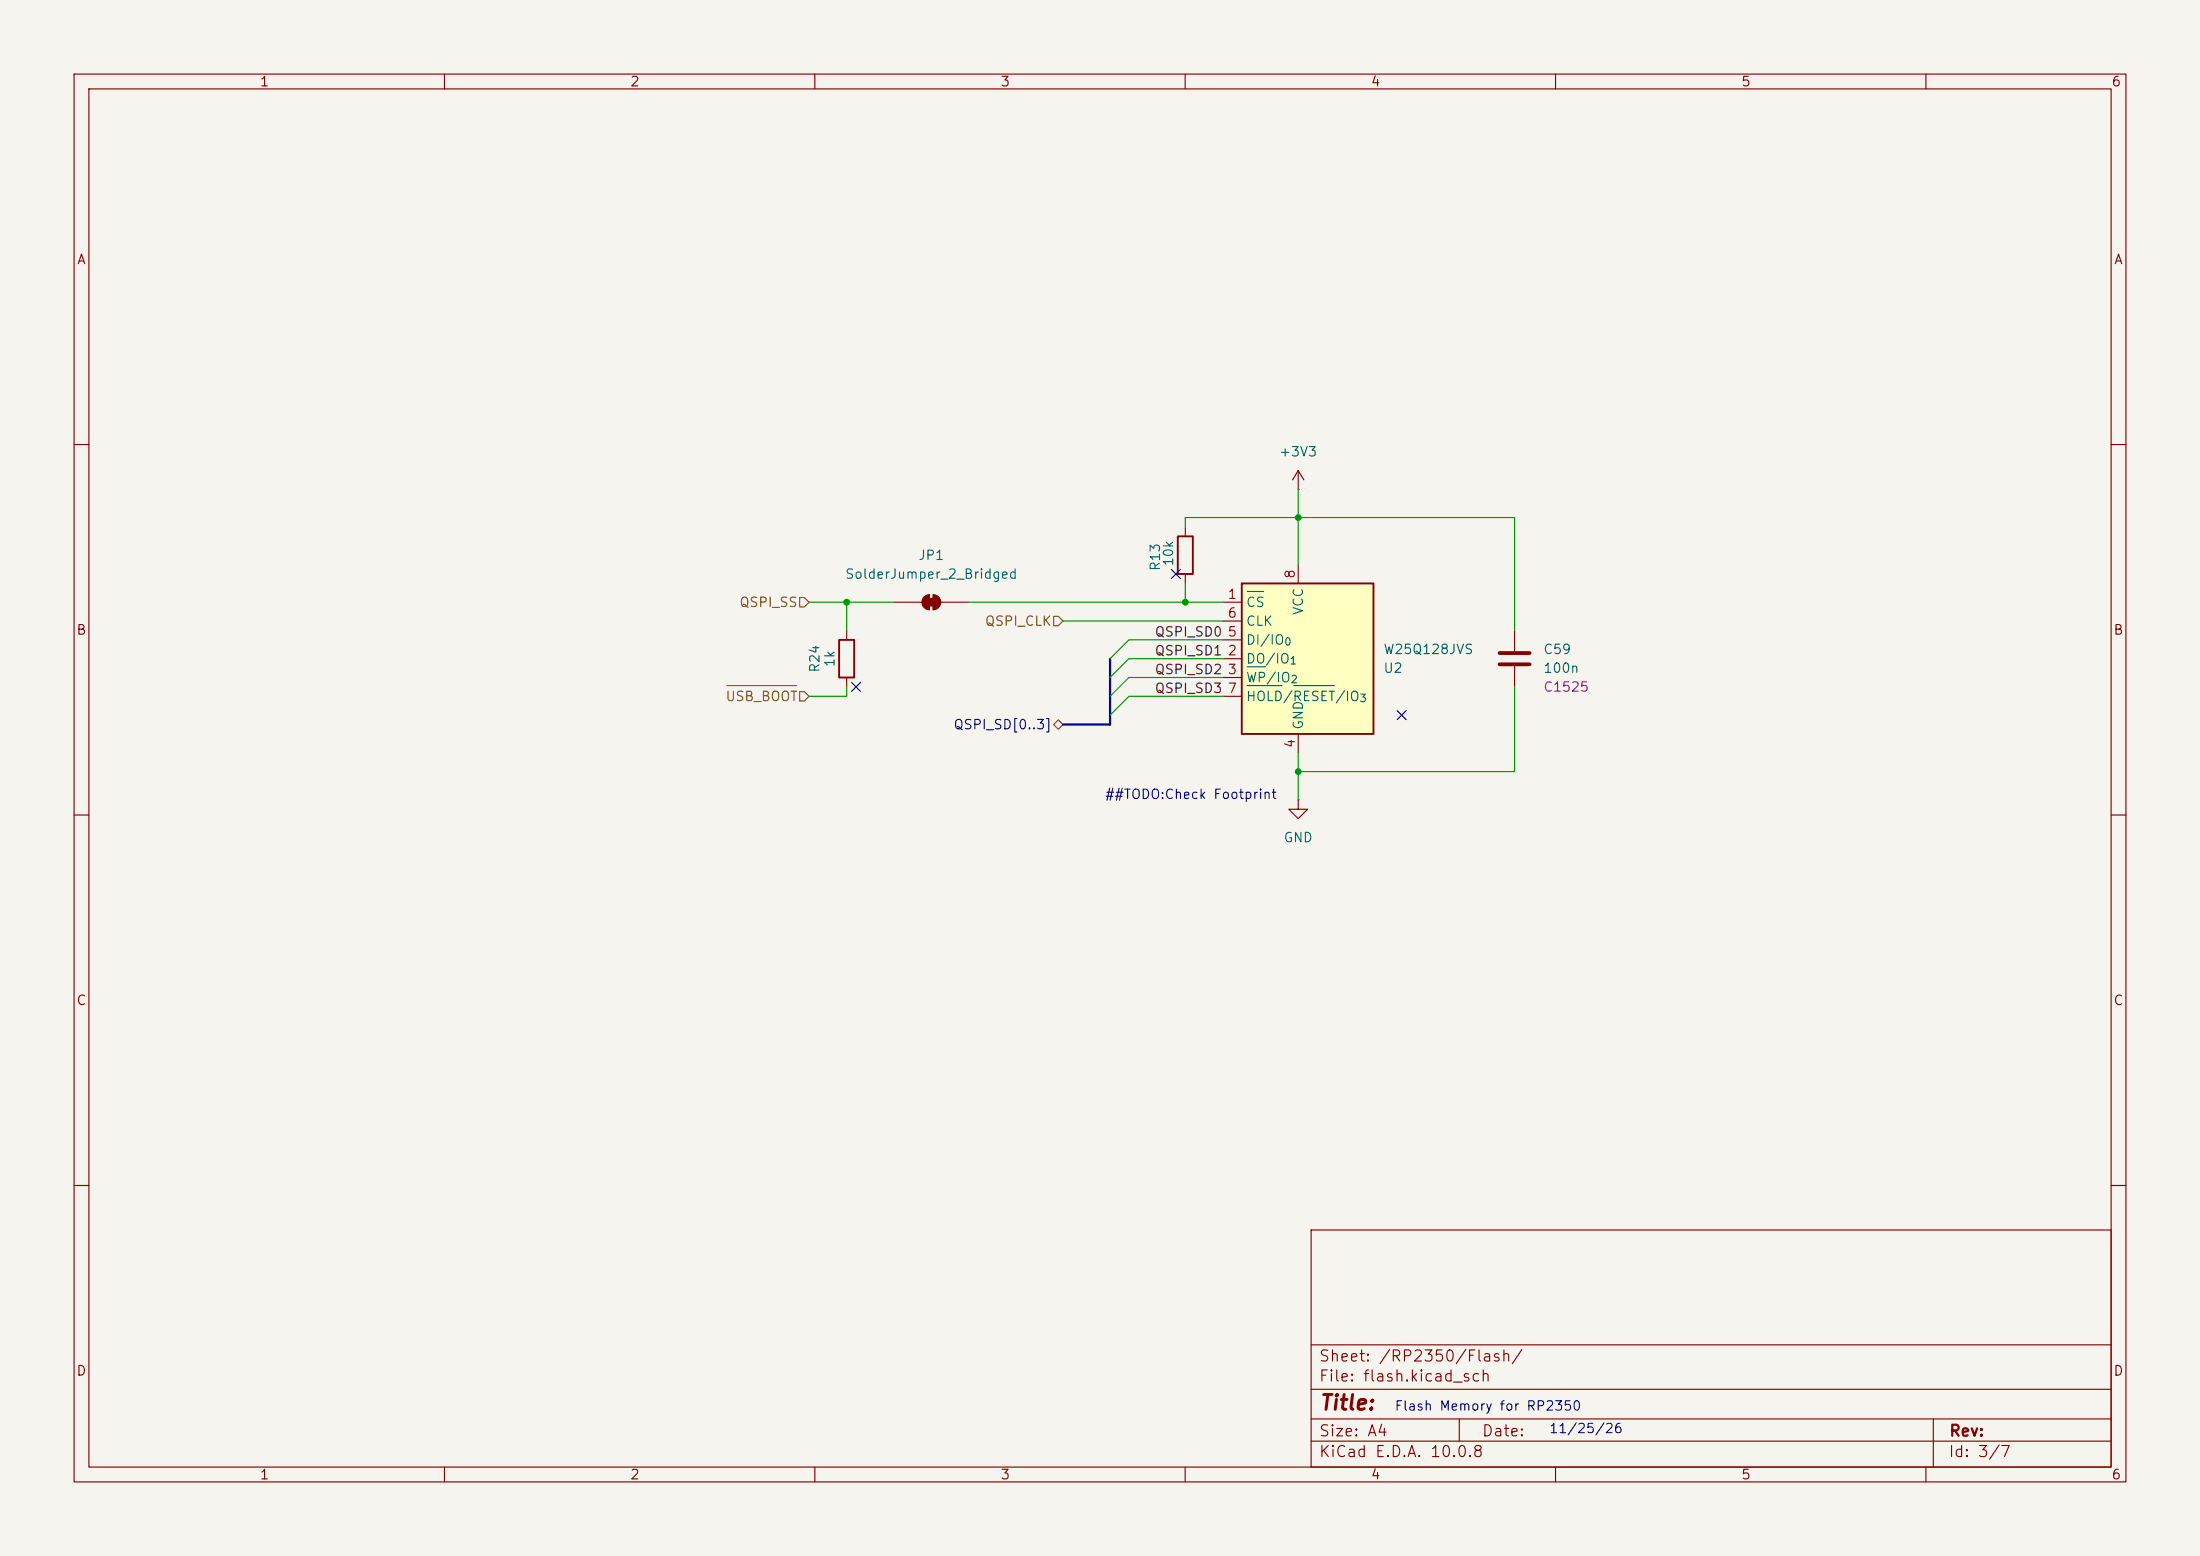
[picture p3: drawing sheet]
(kicad_sch
 (version 20260306)
 (generator "eeschema")
 (generator_version "10.0")
 (paper "A4")
 (lib_symbols
  (symbol "Device:C"
   (pin_numbers (hide yes))
   (pin_names
    (offset 0.254)) (exclude_from_sim no) (in_bom yes) (on_board yes)
   (in_pos_files yes)
   (duplicate_pin_numbers_are_jumpers no)
   (property "Reference" "C" (at 0.635 2.54 0) (show_name no) (do_not_autoplace no) (effects (font (size 1.27 1.27)) (justify left)))
   (property "Value" "C" (at 0.635 -2.54 0) (show_name no) (do_not_autoplace no) (effects (font (size 1.27 1.27)) (justify left)))
   (property "Footprint" "" (at 0.9652 -3.81 0) (show_name no) (do_not_autoplace no) (hide yes) (effects (font (size 1.27 1.27))))
   (property "Datasheet" "" (at 0 0 0) (show_name no) (do_not_autoplace no) (hide yes) (effects (font (size 1.27 1.27))))
   (property "Description" "Unpolarized capacitor" (at 0 0 0) (show_name no) (do_not_autoplace no) (hide yes) (effects (font (size 1.27 1.27))))
   (symbol "C_0_1"
    (polyline (pts (xy -2.032 0.762) (xy 2.032 0.762)) (stroke (width 0.508) (type default)) (fill (type none)))
    (polyline (pts (xy -2.032 -0.762) (xy 2.032 -0.762)) (stroke (width 0.508) (type default)) (fill (type none))))
   (symbol "C_1_1"
    (pin passive line (at 0 3.81 270) (length 2.794) (name "" (effects (font (size 1.27 1.27)))) (number "1" (effects (font (size 1.27 1.27)))))
    (pin passive line (at 0 -3.81 90) (length 2.794) (name "" (effects (font (size 1.27 1.27)))) (number "2" (effects (font (size 1.27 1.27))))))
   (embedded_fonts no))
  (symbol "Device:R"
   (pin_numbers (hide yes))
   (pin_names
    (offset 0)) (exclude_from_sim no) (in_bom yes) (on_board yes)
   (in_pos_files yes)
   (duplicate_pin_numbers_are_jumpers no)
   (property "Reference" "R" (at 2.032 0 90) (show_name no) (do_not_autoplace no) (effects (font (size 1.27 1.27))))
   (property "Value" "R" (at 0 0 90) (show_name no) (do_not_autoplace no) (effects (font (size 1.27 1.27))))
   (property "Footprint" "" (at -1.778 0 90) (show_name no) (do_not_autoplace no) (hide yes) (effects (font (size 1.27 1.27))))
   (property "Datasheet" "" (at 0 0 0) (show_name no) (do_not_autoplace no) (hide yes) (effects (font (size 1.27 1.27))))
   (property "Description" "Resistor" (at 0 0 0) (show_name no) (do_not_autoplace no) (hide yes) (effects (font (size 1.27 1.27))))
   (symbol "R_0_1"
    (rectangle (start -1.016 -2.54) (end 1.016 2.54) (stroke (width 0.254) (type default)) (fill (type none))))
   (symbol "R_1_1"
    (pin passive line (at 0 3.81 270) (length 1.27) (name "" (effects (font (size 1.27 1.27)))) (number "1" (effects (font (size 1.27 1.27)))))
    (pin passive line (at 0 -3.81 90) (length 1.27) (name "" (effects (font (size 1.27 1.27)))) (number "2" (effects (font (size 1.27 1.27))))))
   (embedded_fonts no))
  (symbol "Jumper:SolderJumper_2_Bridged"
   (pin_numbers (hide yes))
   (pin_names
    (offset 0) (hide yes)) (exclude_from_sim no) (in_bom no) (on_board yes)
   (in_pos_files yes)
   (duplicate_pin_numbers_are_jumpers no)
   (property "Reference" "JP" (at 0 2.032 0) (show_name no) (do_not_autoplace no) (effects (font (size 1.27 1.27))))
   (property "Value" "SolderJumper_2_Bridged" (at 0 -2.54 0) (show_name no) (do_not_autoplace no) (effects (font (size 1.27 1.27))))
   (property "Footprint" "" (at 0 0 0) (show_name no) (do_not_autoplace no) (hide yes) (effects (font (size 1.27 1.27))))
   (property "Datasheet" "" (at 0 -6.35 0) (show_name no) (do_not_autoplace no) (hide yes) (effects (font (size 1.27 1.27))))
   (property "Description" "Solder Jumper, 2-pole, closed/bridged" (at 0 -5.08 0) (show_name no) (do_not_autoplace no) (hide yes) (effects (font (size 1.27 1.27))))
   (symbol "SolderJumper_2_Bridged_0_1"
    (rectangle (start -0.508 0.508) (end 0.508 -0.508) (stroke (width 0.1524) (type default)) (fill (type outline)))
    (polyline (pts (xy -0.254 1.016) (xy -0.254 -1.016)) (stroke (width 0.1524) (type default)) (fill (type none)))
    (arc (start -0.254 -1.016) (mid -1.2656 0) (end -0.254 1.016) (stroke (width 0.1524) (type default)) (fill (type outline)))
    (arc (start 0.254 1.016) (mid 1.2656 0) (end 0.254 -1.016) (stroke (width 0.1524) (type default)) (fill (type outline)))
    (polyline (pts (xy 0.254 1.016) (xy 0.254 -1.016)) (stroke (width 0.1524) (type default)) (fill (type none))))
   (symbol "SolderJumper_2_Bridged_1_1"
    (pin passive line (at -5.08 0 0) (length 3.81) (name "A" (effects (font (size 1.27 1.27)))) (number "1" (effects (font (size 1.27 1.27)))))
    (pin passive line (at 5.08 0 180) (length 3.81) (name "B" (effects (font (size 1.27 1.27)))) (number "2" (effects (font (size 1.27 1.27))))))
   (embedded_fonts no))
  (symbol "Memory_Flash:W25Q128JVS" (exclude_from_sim no) (in_bom yes) (on_board yes)
   (in_pos_files yes)
   (duplicate_pin_numbers_are_jumpers no)
   (property "Reference" "U" (at -6.35 11.43 0) (show_name no) (do_not_autoplace no) (effects (font (size 1.27 1.27))))
   (property "Value" "W25Q128JVS" (at 7.62 11.43 0) (show_name no) (do_not_autoplace no) (effects (font (size 1.27 1.27))))
   (property "Footprint" "Package_SO:SOIC-8_5.3x5.3mm_P1.27mm" (at 0 22.86 0) (show_name no) (do_not_autoplace no) (hide yes) (effects (font (size 1.27 1.27))))
   (property "Datasheet" "https://www.winbond.com/resource-files/w25q128jv_dtr%20revc%2003272018%20plus.pdf" (at 0 25.4 0) (show_name no) (do_not_autoplace no) (hide yes) (effects (font (size 1.27 1.27))))
   (property "Description" "128Mbit / 16MiB Serial Flash Memory, Standard/Dual/Quad SPI, 2.7-3.6V, SOIC-8" (at 0 27.94 0) (show_name no) (do_not_autoplace no) (hide yes) (effects (font (size 1.27 1.27))))
   (symbol "W25Q128JVS_0_1"
    (rectangle (start -7.62 10.16) (end 10.16 -10.16) (stroke (width 0.254) (type default)) (fill (type background))))
   (symbol "W25Q128JVS_1_1"
    (pin input line (at -10.16 7.62 0) (length 2.54) (name "~{CS}" (effects (font (size 1.27 1.27)))) (number "1" (effects (font (size 1.27 1.27)))))
    (pin bidirectional line (at -10.16 0 0) (length 2.54) (name "DO/IO_{1}" (effects (font (size 1.27 1.27)))) (number "2" (effects (font (size 1.27 1.27)))))
    (pin bidirectional line (at -10.16 -2.54 0) (length 2.54) (name "~{WP}/IO_{2}" (effects (font (size 1.27 1.27)))) (number "3" (effects (font (size 1.27 1.27)))))
    (pin power_in line (at 0 -12.7 90) (length 2.54) (name "GND" (effects (font (size 1.27 1.27)))) (number "4" (effects (font (size 1.27 1.27)))))
    (pin bidirectional line (at -10.16 2.54 0) (length 2.54) (name "DI/IO_{0}" (effects (font (size 1.27 1.27)))) (number "5" (effects (font (size 1.27 1.27)))))
    (pin input line (at -10.16 5.08 0) (length 2.54) (name "CLK" (effects (font (size 1.27 1.27)))) (number "6" (effects (font (size 1.27 1.27)))))
    (pin bidirectional line (at -10.16 -5.08 0) (length 2.54) (name "~{HOLD}/~{RESET}/IO_{3}" (effects (font (size 1.27 1.27)))) (number "7" (effects (font (size 1.27 1.27)))))
    (pin power_in line (at 0 12.7 270) (length 2.54) (name "VCC" (effects (font (size 1.27 1.27)))) (number "8" (effects (font (size 1.27 1.27))))))
   (embedded_fonts no))
  (symbol "power:+3V3"
   (power global)
   (pin_numbers (hide yes))
   (pin_names
    (offset 0) (hide yes)) (exclude_from_sim no) (in_bom yes) (on_board yes)
   (in_pos_files yes)
   (duplicate_pin_numbers_are_jumpers no)
   (property "Reference" "#PWR" (at 0 -3.81 0) (show_name no) (do_not_autoplace no) (hide yes) (effects (font (size 1.27 1.27))))
   (property "Value" "+3V3" (at 0 3.556 0) (show_name no) (do_not_autoplace no) (effects (font (size 1.27 1.27))))
   (property "Footprint" "" (at 0 0 0) (show_name no) (do_not_autoplace no) (hide yes) (effects (font (size 1.27 1.27))))
   (property "Datasheet" "" (at 0 0 0) (show_name no) (do_not_autoplace no) (hide yes) (effects (font (size 1.27 1.27))))
   (property "Description" "Power symbol creates a global label with name \"+3V3\"" (at 0 0 0) (show_name no) (do_not_autoplace no) (hide yes) (effects (font (size 1.27 1.27))))
   (symbol "+3V3_0_1"
    (polyline (pts (xy -0.762 1.27) (xy 0 2.54)) (stroke (width 0) (type default)) (fill (type none)))
    (polyline (pts (xy 0 2.54) (xy 0.762 1.27)) (stroke (width 0) (type default)) (fill (type none)))
    (polyline (pts (xy 0 0) (xy 0 2.54)) (stroke (width 0) (type default)) (fill (type none))))
   (symbol "+3V3_1_1"
    (pin power_in line (at 0 0 90) (length 0) (name "" (effects (font (size 1.27 1.27)))) (number "1" (effects (font (size 1.27 1.27))))))
   (embedded_fonts no))
  (symbol "power:GND"
   (power global)
   (pin_numbers (hide yes))
   (pin_names
    (offset 0) (hide yes)) (exclude_from_sim no) (in_bom yes) (on_board yes)
   (in_pos_files yes)
   (duplicate_pin_numbers_are_jumpers no)
   (property "Reference" "#PWR" (at 0 -6.35 0) (show_name no) (do_not_autoplace no) (hide yes) (effects (font (size 1.27 1.27))))
   (property "Value" "GND" (at 0 -3.81 0) (show_name no) (do_not_autoplace no) (effects (font (size 1.27 1.27))))
   (property "Footprint" "" (at 0 0 0) (show_name no) (do_not_autoplace no) (hide yes) (effects (font (size 1.27 1.27))))
   (property "Datasheet" "" (at 0 0 0) (show_name no) (do_not_autoplace no) (hide yes) (effects (font (size 1.27 1.27))))
   (property "Description" "Power symbol creates a global label with name \"GND\" , ground" (at 0 0 0) (show_name no) (do_not_autoplace no) (hide yes) (effects (font (size 1.27 1.27))))
   (symbol "GND_0_1"
    (polyline (pts (xy 0 0) (xy 0 -1.27) (xy 1.27 -1.27) (xy 0 -2.54) (xy -1.27 -1.27) (xy 0 -1.27)) (stroke (width 0) (type default)) (fill (type none))))
   (symbol "GND_1_1"
    (pin power_in line (at 0 0 270) (length 0) (name "" (effects (font (size 1.27 1.27)))) (number "1" (effects (font (size 1.27 1.27))))))
   (embedded_fonts no)))
 (text "Flash Memory for RP2350"
  (exclude_from_sim no)
  (at 188.214 189.992 0)
  (effects (font (size 1.27 1.27)) (justify left)))
 (text "##TODO:Check Footprint"
  (exclude_from_sim no)
  (at 160.782 107.442 0)
  (effects (font (size 1.27 1.27))))
 (text "11/25/26"
  (exclude_from_sim no)
  (at 214.122 193.04 0)
  (effects (font (size 1.27 1.27))))
 (junction
  (at 175.26 69.85)
  (diameter 0)
  (color 0 0 0 0))
 (junction
  (at 114.3 81.28)
  (diameter 0)
  (color 0 0 0 0))
 (junction
  (at 160.02 81.28)
  (diameter 0)
  (color 0 0 0 0))
 (junction
  (at 175.26 104.14)
  (diameter 0)
  (color 0 0 0 0))
 (no_connect
  (at 115.57 92.71))
 (no_connect
  (at 189.23 96.52))
 (no_connect
  (at 158.75 77.47))
 (bus_entry
  (at 149.86 88.9)
  (size 2.54 -2.54)
  (stroke (width 0) (type default)))
 (bus_entry
  (at 149.86 91.44)
  (size 2.54 -2.54)
  (stroke (width 0) (type default)))
 (bus_entry
  (at 149.86 96.52)
  (size 2.54 -2.54)
  (stroke (width 0) (type default)))
 (bus_entry
  (at 149.86 93.98)
  (size 2.54 -2.54)
  (stroke (width 0) (type default)))
 (wire
  (pts (xy 204.47 92.71) (xy 204.47 104.14))
  (stroke (width 0) (type default)))
 (wire
  (pts (xy 160.02 78.74) (xy 160.02 81.28))
  (stroke (width 0) (type default)))
 (wire
  (pts (xy 114.3 85.09) (xy 114.3 81.28))
  (stroke (width 0) (type default)))
 (wire
  (pts (xy 165.1 91.44) (xy 152.4 91.44))
  (stroke (width 0) (type default)))
 (wire
  (pts (xy 175.26 104.14) (xy 175.26 101.6))
  (stroke (width 0) (type default)))
 (bus
  (pts (xy 149.86 97.79) (xy 143.51 97.79))
  (stroke (width 0) (type default)))
 (wire
  (pts (xy 114.3 81.28) (xy 109.22 81.28))
  (stroke (width 0) (type default)))
 (wire
  (pts (xy 204.47 69.85) (xy 175.26 69.85))
  (stroke (width 0) (type default)))
 (wire
  (pts (xy 175.26 66.04) (xy 175.26 69.85))
  (stroke (width 0) (type default)))
 (wire
  (pts (xy 175.26 104.14) (xy 175.26 107.95))
  (stroke (width 0) (type default)))
 (wire
  (pts (xy 160.02 69.85) (xy 175.26 69.85))
  (stroke (width 0) (type default)))
 (wire
  (pts (xy 160.02 71.12) (xy 160.02 69.85))
  (stroke (width 0) (type default)))
 (wire
  (pts (xy 114.3 92.71) (xy 114.3 93.98))
  (stroke (width 0) (type default)))
 (wire
  (pts (xy 114.3 81.28) (xy 120.65 81.28))
  (stroke (width 0) (type default)))
 (wire
  (pts (xy 165.1 83.82) (xy 143.51 83.82))
  (stroke (width 0) (type default)))
 (wire
  (pts (xy 165.1 88.9) (xy 152.4 88.9))
  (stroke (width 0) (type default)))
 (wire
  (pts (xy 175.26 69.85) (xy 175.26 76.2))
  (stroke (width 0) (type default)))
 (wire
  (pts (xy 165.1 86.36) (xy 152.4 86.36))
  (stroke (width 0) (type default)))
 (wire
  (pts (xy 165.1 81.28) (xy 160.02 81.28))
  (stroke (width 0) (type default)))
 (wire
  (pts (xy 165.1 93.98) (xy 152.4 93.98))
  (stroke (width 0) (type default)))
 (wire
  (pts (xy 204.47 104.14) (xy 175.26 104.14))
  (stroke (width 0) (type default)))
 (wire
  (pts (xy 109.22 93.98) (xy 114.3 93.98))
  (stroke (width 0) (type default)))
 (wire
  (pts (xy 130.81 81.28) (xy 160.02 81.28))
  (stroke (width 0) (type default)))
 (wire
  (pts (xy 204.47 85.09) (xy 204.47 69.85))
  (stroke (width 0) (type default)))
 (bus
  (pts (xy 149.86 97.79) (xy 149.86 88.9))
  (stroke (width 0) (type default)))
 (label "QSPI_SD1"
  (at 165.1 88.9 180)
  (effects (font (size 1.27 1.27)) (justify right bottom)))
 (label "QSPI_SD0"
  (at 165.1 86.36 180)
  (effects (font (size 1.27 1.27)) (justify right bottom)))
 (label "QSPI_SD2"
  (at 165.1 91.44 180)
  (effects (font (size 1.27 1.27)) (justify right bottom)))
 (label "QSPI_SD3"
  (at 165.1 93.98 180)
  (effects (font (size 1.27 1.27)) (justify right bottom)))
 (hierarchical_label "QSPI_CLK"
  (shape input)
  (at 143.51 83.82 180)
  (effects (font (size 1.27 1.27)) (justify right)))
 (hierarchical_label "QSPI_SS"
  (shape input)
  (at 109.22 81.28 180)
  (effects (font (size 1.27 1.27)) (justify right)))
 (hierarchical_label "QSPI_SD[0..3]"
  (shape bidirectional)
  (at 143.51 97.79 180)
  (effects (font (size 1.27 1.27)) (justify right)))
 (hierarchical_label "~{USB_BOOT}"
  (shape input)
  (at 109.22 93.98 180)
  (effects (font (size 1.27 1.27)) (justify right)))
 (symbol
  (lib_id "power:GND")
  (at 175.26 107.95 0)
  (unit 1)
  (body_style 1)
  (exclude_from_sim no)
  (in_bom yes)
  (on_board yes)
  (in_pos_files yes)
  (dnp no)
  (fields_autoplaced yes)
  (property "Reference" "#PWR010" (at 175.26 114.3 0) (hide yes) (show_name no) (do_not_autoplace no) (effects (font (size 1.27 1.27))))
  (property "Value" "GND" (at 175.26 113.03 0) (show_name no) (do_not_autoplace no) (effects (font (size 1.27 1.27))))
  (property "Footprint" "" (at 175.26 107.95 0) (hide yes) (show_name no) (do_not_autoplace no) (effects (font (size 1.27 1.27))))
  (property "Datasheet" "" (at 175.26 107.95 0) (hide yes) (show_name no) (do_not_autoplace no) (effects (font (size 1.27 1.27))))
  (property "Description" "Power symbol creates a global label with name \"GND\" , ground" (at 175.26 107.95 0) (hide yes) (show_name no) (do_not_autoplace no) (effects (font (size 1.27 1.27))))
  (pin "1"))
 (symbol
  (lib_id "power:+3V3")
  (at 175.26 66.04 0)
  (unit 1)
  (body_style 1)
  (exclude_from_sim no)
  (in_bom yes)
  (on_board yes)
  (in_pos_files yes)
  (dnp no)
  (fields_autoplaced yes)
  (property "Reference" "#PWR09" (at 175.26 69.85 0) (hide yes) (show_name no) (do_not_autoplace no) (effects (font (size 1.27 1.27))))
  (property "Value" "+3V3" (at 175.26 60.96 0) (show_name no) (do_not_autoplace no) (effects (font (size 1.27 1.27))))
  (property "Footprint" "" (at 175.26 66.04 0) (hide yes) (show_name no) (do_not_autoplace no) (effects (font (size 1.27 1.27))))
  (property "Datasheet" "" (at 175.26 66.04 0) (hide yes) (show_name no) (do_not_autoplace no) (effects (font (size 1.27 1.27))))
  (property "Description" "Power symbol creates a global label with name \"+3V3\"" (at 175.26 66.04 0) (hide yes) (show_name no) (do_not_autoplace no) (effects (font (size 1.27 1.27))))
  (pin "1"))
 (symbol
  (lib_id "Device:R")
  (at 114.3 88.9 0)
  (unit 1)
  (body_style 1)
  (exclude_from_sim no)
  (in_bom yes)
  (on_board yes)
  (in_pos_files yes)
  (dnp no)
  (property "Reference" "R24" (at 109.982 88.9 90) (show_name no) (do_not_autoplace no) (effects (font (size 1.27 1.27))))
  (property "Value" "1k" (at 112.014 88.9 90) (show_name no) (do_not_autoplace no) (effects (font (size 1.27 1.27))))
  (property "Footprint" "Resistor_SMD:R_01005_0402Metric" (at 112.522 88.9 90) (hide yes) (show_name no) (do_not_autoplace no) (effects (font (size 1.27 1.27))))
  (property "Datasheet" "" (at 114.3 88.9 0) (hide yes) (show_name no) (do_not_autoplace no) (effects (font (size 1.27 1.27))))
  (property "Description" "0402WGF1001TCE" (at 114.3 88.9 0) (hide yes) (show_name no) (do_not_autoplace no) (effects (font (size 1.27 1.27))))
  (pin "2")
  (pin "1"))
 (symbol
  (lib_id "Memory_Flash:W25Q128JVS")
  (at 175.26 88.9 0)
  (unit 1)
  (body_style 1)
  (exclude_from_sim no)
  (in_bom yes)
  (on_board yes)
  (in_pos_files yes)
  (dnp no)
  (fields_autoplaced yes)
  (property "Reference" "U2" (at 186.69 90.1701 0) (show_name no) (do_not_autoplace no) (effects (font (size 1.27 1.27)) (justify left)))
  (property "Value" "W25Q128JVS" (at 186.69 87.6301 0) (show_name no) (do_not_autoplace no) (effects (font (size 1.27 1.27)) (justify left)))
  (property "Footprint" "Package_SO:SOIC-8_5.3x5.3mm_P1.27mm" (at 175.26 66.04 0) (hide yes) (show_name no) (do_not_autoplace no) (effects (font (size 1.27 1.27))))
  (property "Datasheet" "https://www.winbond.com/resource-files/w25q128jv_dtr%20revc%2003272018%20plus.pdf" (at 175.26 63.5 0) (hide yes) (show_name no) (do_not_autoplace no) (effects (font (size 1.27 1.27))))
  (property "Description" "128Mbit / 16MiB Serial Flash Memory, Standard/Dual/Quad SPI, 2.7-3.6V, SOIC-8" (at 175.26 60.96 0) (hide yes) (show_name no) (do_not_autoplace no) (effects (font (size 1.27 1.27))))
  (pin "2")
  (pin "5")
  (pin "6")
  (pin "1")
  (pin "7")
  (pin "8")
  (pin "3")
  (pin "4"))
 (symbol
  (lib_id "Device:R")
  (at 160.02 74.93 180)
  (unit 1)
  (body_style 1)
  (exclude_from_sim no)
  (in_bom yes)
  (on_board yes)
  (in_pos_files yes)
  (dnp no)
  (property "Reference" "R13" (at 155.956 75.184 90) (show_name no) (do_not_autoplace no) (effects (font (size 1.27 1.27))))
  (property "Value" "10k" (at 157.734 74.676 90) (show_name no) (do_not_autoplace no) (effects (font (size 1.27 1.27))))
  (property "Footprint" "Resistor_SMD:R_0805_2012Metric_Pad1.20x1.40mm_HandSolder" (at 161.798 74.93 90) (hide yes) (show_name no) (do_not_autoplace no) (effects (font (size 1.27 1.27))))
  (property "Datasheet" "https://jlc-prod-smt.oss-eu-central-1.aliyuncs.com/smtDataManualFile/8556212101494185984-C25744.pdf?response-content-disposition=attachment%3B%20filename%3DC25744.pdf%3B%20filename%2A%3DUTF-8%27%27C25744.pdf&x-oss-date=20261107T053755Z&x-oss-expires=1800&x-oss-security-token=CAISgAN1q6Ft5B2yfSjIr5qCAPuM2ucS8InfQH7JsFINfdZHjbX90Tz2IHhMdHJsAOodtv0%2FmmhT6PkclqRLcbhpcmfjV%2BZHzLB8qZcIpEUy557b16cNrbH4M4H6aXeirtuwDsz9SNTCALjPD3nPii50x5bjaDymRCbLGJaViJlhHLN1Ow6jdmhpCctxLAlvo9NgFxm3D%2Fu2NQPwiWf9FVdhvhEG6Vly8qOi2MaRmFy8yFTx0b0SvJ%2BjYMrmPctoN9JnSdC5mfdzau3a1TJ84gRD0a5wkaVA1zbDs5bfISEIuUzebreLqY03dV4mOvdqIcMe8qigz88fk%2FfIioH6xyxKOexoSCnFTOiiupCcQLPyao9jLu6iayqViY7QaIOTqQohZmkAMwVOasAsI3Ngh4zF97Qt0cVNkXO9gWfLI8DtuMleWgrOWV5x%2BaHD0eS19jklBdzSlusJRAJJUVBflCeKEaRNSAd3WGhEfM2%2BBt4QT30w5N2u00S8OSMI9XtjgKKWD5sagAE%2FCsxVexR8tne8yFXlUhWietYNnJKGEEZrXKDbqHxjTAduaIvaHgQzdVmeP9G%2BgW89UVB49ZT4Hocz68rxLtcrhKYbMJ0oRKxu4bCz2%2FQ5azGw6mustAryCd3zWirex3ZCWvj2%2Fpxnoj90ywc1gUWx1FTJ0qifC%2FWiTCKy%2BEUhuCAA&x-oss-signature-version=OSS4-HMAC-SHA256&x-oss-credential=STS.NY7KA8783GK4BXxTRXqYkbpV3%2F20261107%2Feu-central-1%2Foss%2Faliyun_v4_request&x-oss-signature=f6c2db7c414dc435e75e8116215d91169beb17329fb14fd497d2d9f4a2e04db1" (at 160.02 74.93 0) (hide yes) (show_name no) (do_not_autoplace no) (effects (font (size 1.27 1.27))))
  (property "Description" "0402WGF1002TCE" (at 160.02 74.93 0) (hide yes) (show_name no) (do_not_autoplace no) (effects (font (size 1.27 1.27))))
  (pin "2")
  (pin "1"))
 (symbol
  (lib_id "Jumper:SolderJumper_2_Bridged")
  (at 125.73 81.28 0)
  (unit 1)
  (body_style 1)
  (exclude_from_sim no)
  (in_bom no)
  (on_board yes)
  (in_pos_files yes)
  (dnp no)
  (fields_autoplaced yes)
  (property "Reference" "JP1" (at 125.73 74.93 0) (show_name no) (do_not_autoplace no) (effects (font (size 1.27 1.27))))
  (property "Value" "SolderJumper_2_Bridged" (at 125.73 77.47 0) (show_name no) (do_not_autoplace no) (effects (font (size 1.27 1.27))))
  (property "Footprint" "Jumper:SolderJumper-2_P1.3mm_Bridged_RoundedPad1.0x1.5mm" (at 125.73 81.28 0) (hide yes) (show_name no) (do_not_autoplace no) (effects (font (size 1.27 1.27))))
  (property "Datasheet" "" (at 125.73 87.63 0) (hide yes) (show_name no) (do_not_autoplace no) (effects (font (size 1.27 1.27))))
  (property "Description" "Solder Jumper, 2-pole, closed/bridged" (at 125.73 86.36 0) (hide yes) (show_name no) (do_not_autoplace no) (effects (font (size 1.27 1.27))))
  (pin "2")
  (pin "1"))
 (symbol
  (lib_id "Device:C")
  (at 204.47 88.9 0)
  (unit 1)
  (body_style 1)
  (exclude_from_sim no)
  (in_bom yes)
  (on_board yes)
  (in_pos_files yes)
  (dnp no)
  (fields_autoplaced yes)
  (property "Reference" "C59" (at 208.28 87.6299 0) (show_name no) (do_not_autoplace no) (effects (font (size 1.27 1.27)) (justify left)))
  (property "Value" "100n" (at 208.28 90.1699 0) (show_name no) (do_not_autoplace no) (effects (font (size 1.27 1.27)) (justify left)))
  (property "Footprint" "Capacitor_SMD:C_0402_1005Metric" (at 205.4352 92.71 0) (hide yes) (show_name no) (do_not_autoplace no) (effects (font (size 1.27 1.27))))
  (property "Datasheet" "https://jlc-prod-smt.oss-eu-central-1.aliyuncs.com/smtDataManualFile/8579707269992677376-C1525.pdf?response-content-disposition=attachment%3B%20filename%3DC1525.pdf%3B%20filename%2A%3DUTF-8%27%27C1525.pdf&x-oss-date=20261107T052437Z&x-oss-expires=1800&x-oss-security-token=CAISgAN1q6Ft5B2yfSjIr5r%2FLP71qod7w5CAYUHloDInQNZ1grbKmDz2IHhMdHJsAOodtv0%2FmmhT6PkclqRLcbhpcmfjV%2BZHzLB8qfJL7Ucy557b16cNrbH4M4H6aXeirtuwDsz9SNTCALjPD3nPii50x5bjaDymRCbLGJaViJlhHLN1Ow6jdmhpCctxLAlvo9NgFxm3D%2Fu2NQPwiWf9FVdhvhEG6Vly8qOi2MaRmFy8yFTx0b0SvJ%2BjYMrmPctoN9JnSdC5mfdzau3a1TJ84gRD0a5wkaVA1zbDs5bfISEIuUzebreLqY03dV4mOvdqIcMe8qigz88fk%2FfIioH6xyxKOexoSCnFTOiiupCcQLPyao9jLu6iayqViY7QaIOTqQohZmkAMwVOasAsI3Ngh4zF97Qt0cVNkXO9gWfLI8DtuMleWmpkxeAiTJSgc5lCkRRYwGs1287ugXlSQzo890KPDAEovaKCnZ2ZSfh7Y4sNknI6i%2Bfc2Se2MIkIeZQJs6KWD5sagAGEptxmkQoaoYDqiLmu8FxNk8wwHrWEtvwytGqN3qPvxpfWBY1PEA3pFUOVaui9Y%2BOimlnurvtLfHMAwNTMuP9DazhvWaehYfkX2NlNbzhYls9GjAKKJ43tnOIvv6o9DMuCzx7LUMX7H%2B2AQ2UHhLDclsTkB7MEIpcW0Tt71WkH4SAA&x-oss-signature-version=OSS4-HMAC-SHA256&x-oss-credential=STS.NYJgDAGXZtRkcgTD2rLYYmsaz%2F20261107%2Feu-central-1%2Foss%2Faliyun_v4_request&x-oss-signature=83d5bb12939cfd9e716d52ba9811ba50c0d73ca1dff1cce14b7a896694df8432" (at 204.47 88.9 0) (hide yes) (show_name no) (do_not_autoplace no) (effects (font (size 1.27 1.27))))
  (property "Description" "CL05B104KO5NNNC" (at 204.47 88.9 0) (hide yes) (show_name no) (do_not_autoplace no) (effects (font (size 1.27 1.27))))
  (property "JLCPCB Part Number" "C1525" (at 208.28 92.7099 0) (show_name no) (do_not_autoplace no) (effects (font (size 1.27 1.27)) (justify left)))
  (pin "2")
  (pin "1")))
